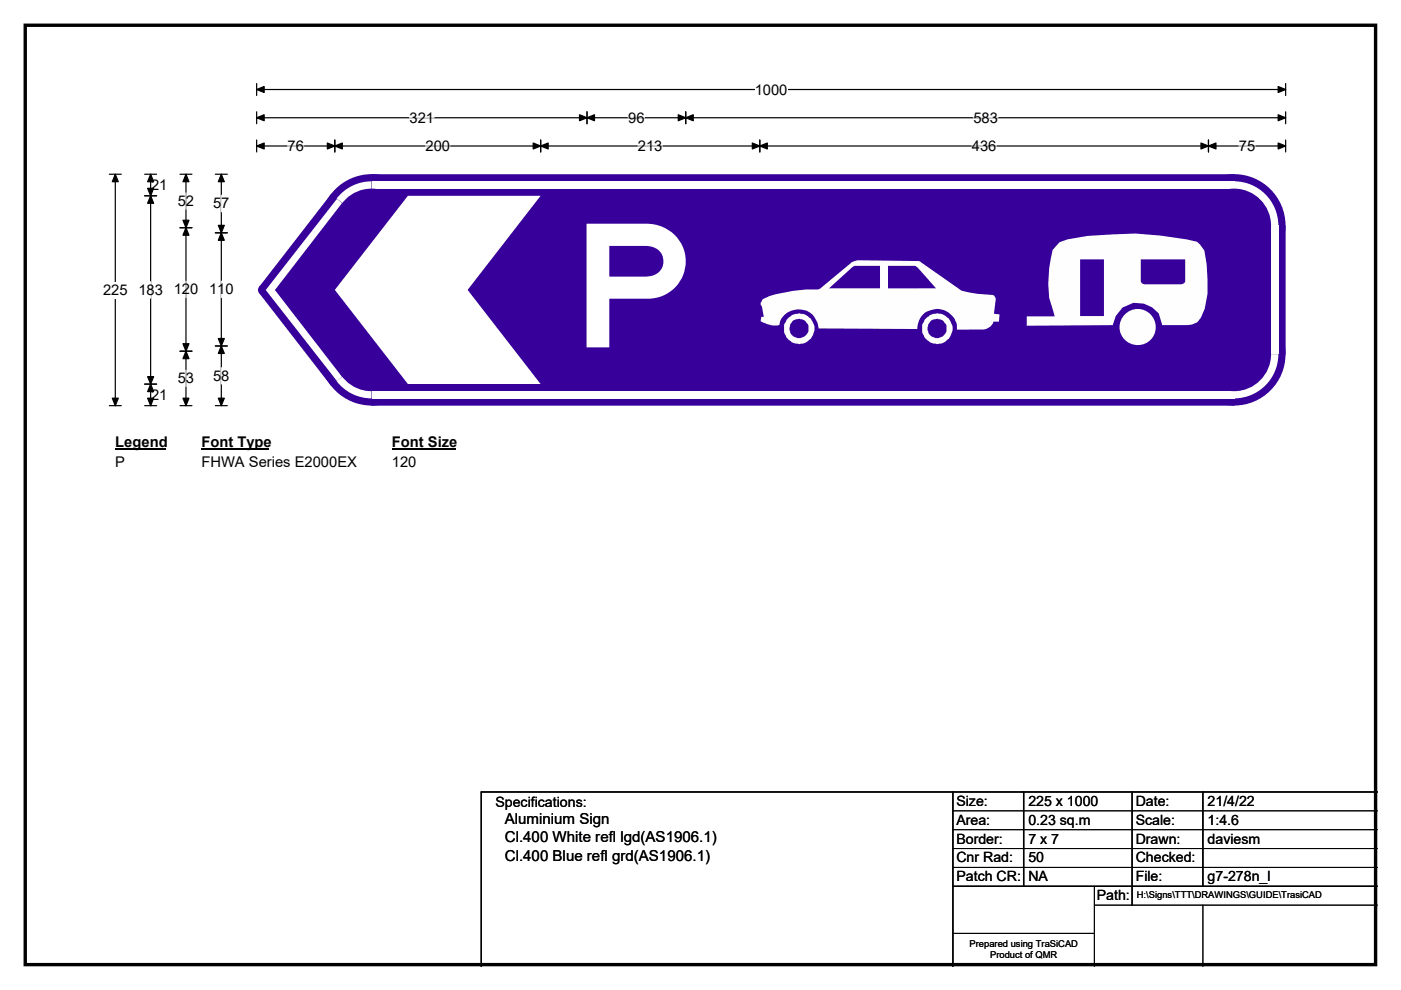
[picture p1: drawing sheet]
<svg xmlns="http://www.w3.org/2000/svg" width="297mm" height="210mm" viewBox="0 0 297 210" stroke-linecap="round" stroke-linejoin="round" font-family="sans-serif">
<path d="M5.4 5.4h286.3v199.2h-286.3z" fill="none" stroke="#000" stroke-width=".72"/>
<path d="M54.4 19h218.2M54.4 17.7v2.6M272.6 17.7v2.6" fill="none" stroke="#000" stroke-width=".25"/>
<path d="M54.4 19l1.6-.6v1.2zM271 18.4l1.6 .6-1.6 .6z" fill="#000" stroke="#000" stroke-width=".25"/>
<path d="M160 17.3h7v3.4h-7z" fill="#fff"/>
<g fill="none" stroke="#000" stroke-width=".25">
<path d="M23.2 37h2.5M24.4 37v49M54.4 25h218.2M54.4 23.7v2.5M54.4 29.7v2.5M54.4 31h218.2M71 29.7v2.5M114.6 29.7v2.5M124.5 23.7v2.5M145.4 23.7v2.5M161.1 29.7v2.5M256.2 29.7v2.5"/>
<path d="M272.6 23.7v2.5M272.6 29.7v2.5M23.2 86h2.5"/>
</g>
<g fill="#000" stroke="#000" stroke-width=".25">
<path d="M24.4 37l.7 1.5h-1.3zM54.4 25l1.6-.7v1.3zM54.4 31l1.6-.7v1.3zM71 31l1.6-.7v1.3zM69.4 30.3l1.6 .7-1.6 .6zM113 30.3l1.6 .7-1.6 .6zM114.6 31l1.6-.7v1.3zM124.5 25l1.5-.7v1.3zM122.9 24.3l1.6 .7-1.6 .6zM143.8 24.3l1.6 .7-1.6 .6zM145.4 25l1.6-.7v1.3zM159.5 30.3l1.6 .7-1.6 .6z"/>
<path d="M161.1 31l1.6-.7v1.3zM254.6 30.3l1.6 .7-1.6 .6zM256.2 31l1.6-.7v1.3zM271 24.3l1.6 .7-1.6 .6zM271 30.3l1.6 .7-1.6 .6zM23.8 84.5h1.3l-.7 1.5z"/>
</g>
<path d="M61 31h3.4M86.8 25h5.2M90.2 31h5.2M133.2 25h3.4M135.3 31h5.2M206.1 31h5.2M206.4 25h5.2M262.7 31h3.4" fill="none" stroke="#fff" stroke-width=".25"/>
<path d="M21.8 59.8h5.2v3.5h-5.2z" fill="#fff"/>
<g fill="none" stroke="#000" stroke-width=".25">
<path d="M30.7 37h2.5M31.9 37v49M38.2 37h2.5M39.4 37v49M45.7 37h2.5M46.9 37v49M30.7 41.5h2.5M38.2 48.3h2.5M45.7 49.4h2.5M38.2 74.5h2.5M45.7 73.4h2.5M30.7 81.5h2.5"/>
<path d="M30.7 86h2.5M38.2 86h2.5M45.7 86h2.5"/>
</g>
<g fill="#000" stroke="#000" stroke-width=".25">
<path d="M31.9 37l.7 1.5h-1.3zM39.4 37l.7 1.5h-1.3zM46.9 37l.7 1.5h-1.3zM31.9 41.5l.7 1.6h-1.3zM31.3 39.9h1.3l-.7 1.6zM39.4 48.3l.7 1.6h-1.3zM38.8 46.7h1.3l-.7 1.6zM46.9 49.4l.7 1.6h-1.3zM46.3 47.8h1.3l-.7 1.6zM38.8 72.9h1.3l-.7 1.6zM39.4 74.5l.7 1.6h-1.3zM46.3 71.8h1.3l-.7 1.6z"/>
<path d="M46.9 73.4l.7 1.6h-1.3zM31.3 79.9h1.3l-.7 1.6zM31.9 81.5l.7 1.6h-1.3zM31.3 84.5h1.3l-.7 1.5zM38.8 84.5h1.3l-.7 1.5zM46.3 84.5h1.3l-.7 1.5z"/>
</g>
<path d="M31.9 59.8v3.4M39.4 40.9v3.5M39.4 59.6v3.5M46.9 41.4v3.5M46.9 59.6v3.5M39.4 78.5v3.5M46.9 78v3.4" fill="none" stroke="#fff" stroke-width=".25"/>
<path d="M24.4 92h10.8v3.5h-10.8z" fill="#fff"/>
<path d="M24.4 95.3h10.8" fill="none" stroke="#000" stroke-width=".32"/>
<path d="M42.7 92h14.4v3.5h-14.4z" fill="#fff"/>
<path d="M42.7 95.3h14.4" fill="none" stroke="#000" stroke-width=".32"/>
<path d="M83.1 92h13.4v3.5h-13.4z" fill="#fff"/>
<path d="M83.1 95.3h13.4" fill="none" stroke="#000" stroke-width=".32"/>
<g fill="#fff">
<path d="M24.4 96.2h2.1v3.5h-2.1z"/>
<path d="M42.7 96.2h32.9v3.5h-32.9z"/>
<path d="M83.1 96.2h5.2v3.5h-5.2z"/>
</g>
<g fill="#37009b">
<path d="M70.2 41.2l8.6-4.2h182.9l10.9 10.9v27.2l-10.9 10.9h-182.9l-8.6-4.2-15.3-19.6v-1.4z" fill-rule="evenodd"/>
<circle cx="78.8" cy="47.8" r="10.9"/>
<circle cx="55.8" cy="61.5" r="1.09"/>
<circle cx="78.8" cy="75.1" r="10.9"/>
<circle cx="261.6" cy="75.1" r="10.9"/>
<circle cx="261.6" cy="47.8" r="10.9"/>
</g>
<g fill="#fff">
<path d="M78.8 38.5h182.9v1.5h-182.9z" fill-rule="evenodd"/>
<path d="M72 41.4a9.4 9.4 0 0 1 6.8-2.9v9.4l-7.4-5.8z" fill-rule="evenodd"/>
</g>
<circle cx="78.8" cy="47.8" r="7.8" fill="#37009b"/>
<g fill="#fff">
<path d="M71.4 42.2l1.1 .9-14.2 18.4h-2z"/>
<path d="M56.3 61.5h2l14.2 18.4-1.1 .9z"/>
<path d="M71.4 80.8l7.4-5.7v9.4a9.3 9.3 0 0 1-7.4-3.7z" fill-rule="evenodd"/>
</g>
<circle cx="78.8" cy="75.1" r="7.9" fill="#37009b"/>
<g fill="#fff">
<path d="M78.8 83h182.9v1.5h-182.9z" fill-rule="evenodd"/>
<path d="M261.7 75.1h9.3v-.1a9.4 9.4 0 0 1-9.3 9.5z" fill-rule="evenodd"/>
</g>
<circle cx="261.6" cy="75.1" r="7.8" fill="#37009b"/>
<g fill="#fff">
<path d="M269.5 47.9h1.6v27.2h-1.6z" fill-rule="evenodd"/>
<path d="M261.7 38.5a9.4 9.4 0 0 1 9.3 9.3l-9.3 .1z" fill-rule="evenodd"/>
</g>
<circle cx="261.6" cy="47.8" r="7.8" fill="#37009b"/>
<path d="M86.5 41.5h28.1l-15.5 20 15.5 19.9h-28.1l-15.5-19.9z" fill-rule="evenodd" fill="#fff"/>
<g fill="#fefefe">
<path d="M161.7 63.5l-.5 1 .3 .5 .4 2.2h-.5l-.1 .9 .5 .3a5.6 5.6 0 0 0 3.4 .5 4.2 4.2 0 0 1 3.3-3.2 4.2 4.2 0 0 1 4.2 1.6 4.5 4.5 0 0 1 .9 2.4l20.9 .1a4.2 4.2 0 0 1 3.3-4.1 4.2 4.2 0 0 1 4.8 2.4l.3 .8v1h5.7a2.34 2.34 0 0 0 2-1.7h1.2l.1-1.5-1.2-.2 .4-3.2-.3-.6-3.6-.4-3.3-.6-9-6.3-13.1-.2-1.2 .4-6.7 5.6-.4 .2a31.9 31.9 0 0 0-10.4 1.4zM175.8 61.2h10.8v-4.8h-5.4l-.4 .2zM188.3 56.4v4.8h10.2l-3.9-4.4-.5-.4z" fill-rule="evenodd"/>
<path d="M224.6 51.4l-1.4 1.6a27.8 27.8 0 0 0-.8 10.2l1.2 3.9h-5.9v2l18.2-.1a5.3 5.3 0 0 1 8.3-3.8l1.5 1.3 .7 2.5h5.4l.9-.2 1.1-.5 .8-.9 .8-1.9 .6-3.3v-2.8l-.2-3.3-.4-3-.9-1.2-.7-.6a68.5 68.5 0 0 0-23.2-1.3l-4.3 .8zM241.9 55v4.6a.85 .85 0 0 0 .9 .7h7.5a.89 .89 0 0 0 1-.7v-4.6zM229 55v12h5.1v-12z" fill-rule="evenodd"/>
<path d="M195.5 69.7a3.3 3.3 0 0 0 6.5 0 3.3 3.3 0 0 0-6.5 0zM197.2 68.2a2.05 2.05 0 0 0 1.2 3.5 2.05 2.05 0 0 0 2.2-3l-.3-.2a1.28 1.28 0 0 0-1.3-.8l-.3-.1-.6 .1z" fill-rule="evenodd"/>
<path d="M166.2 69.7a3.3 3.3 0 0 0 6.5 0 3.3 3.3 0 0 0-6.5 0zM167.9 68.2a2.05 2.05 0 0 0 .5 3.2 2.05 2.05 0 0 0 3-1.2 2.05 2.05 0 0 0-1.9-2.6l-1.1 .3z" fill-rule="evenodd"/>
<circle cx="241.2" cy="69.4" r="3.8"/>
</g>
<path d="M202 168v37M217 168v20M240 168v24M255 168v20M292 168h-190v37M202 188h90" fill="none" stroke="#000" stroke-width=".3"/>
<path d="M202 172h90M202 176h90M202 180h90M202 184h90M202 198h30M232 192h60M232 188v17M255 192v13" fill="none" stroke="#000" stroke-width=".21"/>
<text font-size="36.4" fill="#fff" x="121" y="73.7">P</text>
<g font-size="3.2">
<text x="107" y="178.7">Cl.400 White refl lgd(AS1906.1)</text>
<text x="107" y="174.9">Aluminium Sign</text>
<text x="107" y="182.5">Cl.400 Blue refl grd(AS1906.1)</text>
</g>
<g font-size="3.1">
<text x="160" y="20">1000</text>
<text x="86.8" y="26">321</text>
<text x="133.2" y="26">96</text>
<text x="206.4" y="26">583</text>
<text x="61" y="32">76</text>
<text x="90.2" y="32">200</text>
<text x="135.3" y="32">213</text>
<text x="206.1" y="32">436</text>
<text x="262.7" y="32">75</text>
<text x="32" y="40.3">21</text>
<text x="37.7" y="43.7">52</text>
<text x="45.2" y="44.2">57</text>
<text x="21.8" y="62.6">225</text>
<text x="29.3" y="62.5">183</text>
<text x="36.8" y="62.4">120</text>
<text x="44.3" y="62.4">110</text>
<text x="37.7" y="81.3">53</text>
<text x="45.2" y="80.8">58</text>
<text x="32" y="84.8">21</text>
<text x="24.4" y="94.8">Legend</text>
<text x="42.7" y="94.8">Font Type</text>
<text x="83.1" y="94.8">Font Size</text>
<text x="24.4" y="99">P</text>
<text x="42.7" y="99">FHWA Series E2000EX</text>
<text x="83.1" y="99">120</text>
</g>
<g font-size="3">
<text x="105" y="171.2">Specifications:</text>
<text x="202.8" y="170.9">Size:</text>
<text x="218" y="170.9">225 x 1000</text>
<text x="240.8" y="170.9">Date:</text>
<text x="256" y="170.9">21/4/22</text>
<text x="202.8" y="174.9">Area:</text>
<text x="202.8" y="178.9">Border:</text>
<text x="218" y="174.9">0.23 sq.m</text>
<text x="218" y="178.9">7 x 7</text>
<text x="240.8" y="174.9">Scale:</text>
<text x="240.8" y="178.9">Drawn:</text>
<text x="256" y="174.9">1:4.6</text>
<text x="256" y="178.9">daviesm</text>
<text x="202.8" y="182.9">Cnr Rad:</text>
<text x="218" y="182.9">50</text>
<text x="240.8" y="182.9">Checked:</text>
<text x="202.8" y="186.9">Patch CR:</text>
<text x="218" y="186.9">NA</text>
<text x="232.5" y="190.9">Path:</text>
<text x="240.8" y="186.9">File:</text>
<text x="256" y="186.9">g7-278n_l</text>
</g>
<g font-size="2">
<text x="241" y="190.5">H:\Signs\TTT\DRAWINGS\GUIDE\TrasiCAD</text>
<text x="205.6" y="200.8">Prepared using TraSiCAD</text>
<text x="209.9" y="203.2">Product of QMR</text>
</g>
</svg>
